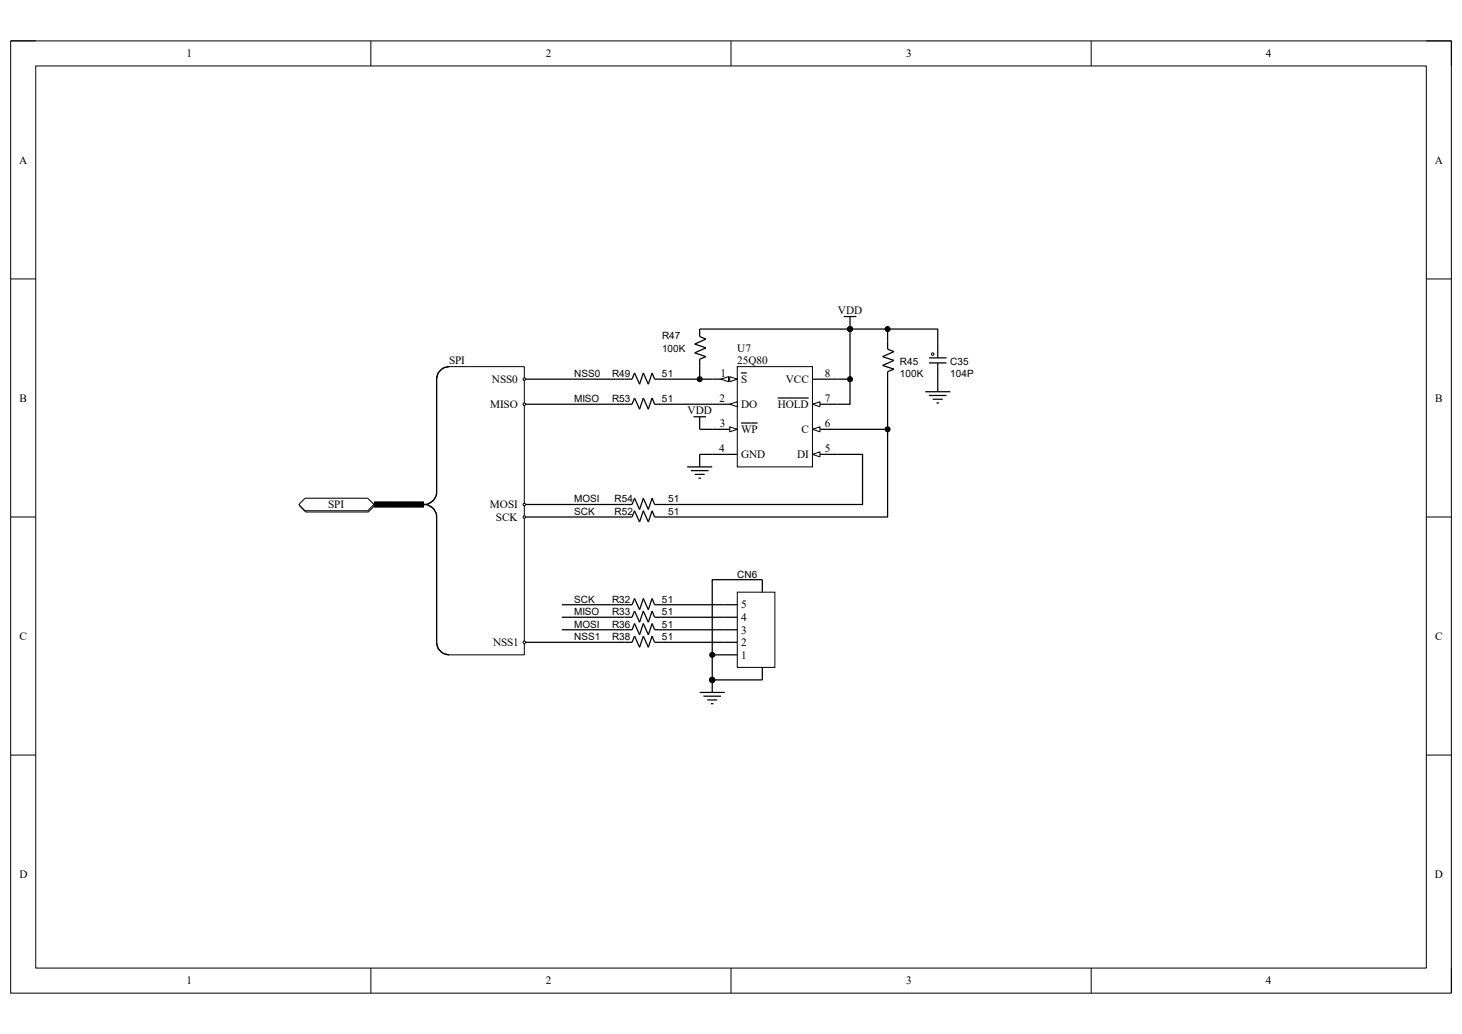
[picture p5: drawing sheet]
<svg xmlns="http://www.w3.org/2000/svg" width="297mm" height="210mm" viewBox="0 0 297 210" stroke-linecap="round" stroke-linejoin="round" font-family="sans-serif">
<path d="M2.2 8.3h292.7v193.4h-292.7z" fill="none" stroke="#000" stroke-width=".2"/>
<path d="M7.3 13.4h282.5v183.2h-282.5z" fill-rule="evenodd" fill="#fff"/>
<g fill="none" stroke="#000" stroke-width=".2">
<path d="M2.2 8.3h5.1M7.3 13.4h282.5v183.2h-282.5zM75.3 8.3v5.1M148.5 8.3v5.1M221.7 8.3v5.1M289.8 8.3h5.1v5.1M2.2 56.7h5.1M289.8 56.7h5.1M2.2 105h5.1M289.8 105h5.1M2.2 153.4h5.1M289.8 153.4h5.1"/>
<path d="M75.3 196.6v5.1M148.5 196.6v5.1M221.7 196.6v5.1M294.9 196.6v5.1"/>
</g>
<path d="M188.7 73.7h3.6M188.7 72.7h3.6M190.5 69.4v3.3M190.5 73.7v3.3" fill="none" stroke="#000" stroke-width=".25"/>
<circle cx="189.5" cy="71.9" r=".25" fill="#fff"/>
<g fill="none" stroke="#000" stroke-width=".2">
<circle cx="172.7" cy="77" r=".51"/>
<circle cx="172.7" cy="66.8" r=".51"/>
<circle cx="189.5" cy="71.9" r=".25"/>
</g>
<path d="M170.1 77h2.6M171.4 64.3h2.6M172.7 64.3v2.5M188 79.6h5.1M190.5 77v2.6M188.7 80.3h3.6M189.5 81.1h2M190.2 81.9h.6" fill="none" stroke="#000" stroke-width=".25"/>
<g fill="#000">
<circle cx="172.7" cy="77" r=".51"/>
<circle cx="172.7" cy="66.8" r=".51"/>
</g>
<path d="M149.8 74.5h15.3v20.3h-15.3z" fill-rule="evenodd" fill="#fff"/>
<path d="M149.8 74.5h15.3v20.3h-15.3z" fill="none" stroke="#000" stroke-width=".2"/>
<path d="M144.7 77h5.1" fill="none" stroke="#000" stroke-width=".25"/>
<path d="M148.3 76.5l1.5 .5-1.5 .5z" fill="#fff"/>
<path d="M148.3 76.5l1.5 .5-1.5 .5z" fill="none" stroke="#000" stroke-width=".2"/>
<path d="M146.5 77l1.5-.5v1z" fill="#fff"/>
<path d="M146.5 77l1.5-.5v1z" fill="none" stroke="#000" stroke-width=".2"/>
<path d="M150.5 75.7h1.2M144.7 82.1h5.1" fill="none" stroke="#000" stroke-width=".25"/>
<path d="M148.3 82.1l1.5-.5v1z" fill="#fff"/>
<path d="M148.3 82.1l1.5-.5v1z" fill="none" stroke="#000" stroke-width=".2"/>
<path d="M144.7 87.2h5.1" fill="none" stroke="#000" stroke-width=".25"/>
<path d="M148.3 86.7l1.5 .5-1.5 .5z" fill="#fff"/>
<path d="M148.3 86.7l1.5 .5-1.5 .5z" fill="none" stroke="#000" stroke-width=".2"/>
<path d="M144.7 92.3h5.1M150.5 85.9h3.4M165.1 92.3h5" fill="none" stroke="#000" stroke-width=".25"/>
<path d="M165.1 92.3l1.5-.5v1z" fill="#fff"/>
<path d="M165.1 92.3l1.5-.5v1z" fill="none" stroke="#000" stroke-width=".2"/>
<path d="M165.1 87.2h5" fill="none" stroke="#000" stroke-width=".25"/>
<path d="M165.1 87.2l1.5-.5v1z" fill="#fff"/>
<path d="M165.1 87.2l1.5-.5v1z" fill="none" stroke="#000" stroke-width=".2"/>
<path d="M165.1 82.1h5" fill="none" stroke="#000" stroke-width=".25"/>
<path d="M165.1 82.1l1.5-.5v1z" fill="#fff"/>
<g fill="none" stroke="#000" stroke-width=".2">
<path d="M165.1 82.1l1.5-.5v1z"/>
<circle cx="142.1" cy="77" r=".51"/>
<circle cx="180.3" cy="66.8" r=".51"/>
</g>
<g fill="none" stroke="#000" stroke-width=".25">
<path d="M106.5 77h21.9l.5-1.3 1 2.3 .8-2.3 1 2.3 .8-2.3 .5 1.3h11.7M142.1 66.8v1.6l1.3 .5-2.3 1 2.3 .8-2.3 1 2.3 .7-1.3 .5v4.1M165.1 77h5M180.3 66.8v4.1l1.3 .5-2.3 1 2.3 .8-2.3 1 2.3 .8-1.3 .5v1.5M106.5 82.1h21.9l.5-1.3 1 2.3 .8-2.3 1 2.3 .8-2.3 .5 1.3h11.7M139.6 94.8h5.1M140.4 95.6h3.5M140.9 84.7h2.5M141.1 96.4h2.1M141.9 97.1h.5M142.1 84.7v2.5h2.6M144.7 92.3h-2.6v2.5"/>
<path d="M158 80.8h6.3M106.5 102.5h21.9l.5-1.3 1 2.3 .8-2.3 1 2.3 .8-2.3 .5 1.3h1.5M106.5 105h21.9l.5-1.3 1 2.3 .8-2.3 1 2.3 .8-2.3 .5 1.3h1.5M106.5 130.5h20.4M114.2 122.8h12.7M114.2 125.4h12.7M114.2 127.9h12.7"/>
</g>
<g fill="#000">
<circle cx="142.1" cy="77" r=".51"/>
<circle cx="180.3" cy="66.8" r=".51"/>
</g>
<path d="M149.8 120.3h7.6v15.3h-7.6z" fill-rule="evenodd" fill="#fff"/>
<g fill="none" stroke="#000" stroke-width=".2">
<path d="M149.8 120.3h7.6v15.3h-7.6z"/>
<circle cx="172.7" cy="66.8" r=".51"/>
<circle cx="180.3" cy="87.2" r=".51"/>
<circle cx="144.7" cy="138.1" r=".51"/>
<circle cx="144.7" cy="133" r=".51"/>
</g>
<g fill="none" stroke="#000" stroke-width=".25">
<path d="M142.1 66.8h48.4v2.6M172.7 66.8v15.3h-2.6M180.3 77v28h-45.8M170.1 92.3h5.1v10.2h-40.7M170.1 87.2h10.2M154.9 117.7v2.6M126.9 130.5h1.5l.5-1.3 1 2.3 .8-2.3 1 2.3 .8-2.3 .5 1.3h16.8M126.9 127.9h1.5l.5-1.3 1 2.3 .8-2.3 1 2.3 .8-2.3 .5 1.3h16.8M126.9 125.4h1.5l.5-1.3 1 2.3 .8-2.3 1 2.3 .8-2.3 .5 1.3h16.8M126.9 122.8h1.5l.5-1.2 1 2.2 .8-2.2 1 2.2 .8-2.2 .5 1.2h16.8M144.7 133h5.1M144.7 138.1v2.5"/>
<path d="M154.9 135.6v2.5M142.1 140.6h5.1M142.9 141.4h3.6M143.7 142.2h2M144.4 142.9h.5"/>
</g>
<g fill="#000">
<circle cx="172.7" cy="66.8" r=".51"/>
<circle cx="180.3" cy="87.2" r=".51"/>
<circle cx="144.7" cy="138.1" r=".51"/>
<circle cx="144.7" cy="133" r=".51"/>
</g>
<path d="M90 74.8l1.2-.3h15.3v58.5h-15.3l-1.2-.3-1-1-.3-1.2v-26.1l-.6-1.1-1.3-.8 1.3-.9 .6-1v-23.6l.3-1.3z" fill-rule="evenodd" fill="#fff"/>
<path d="M90 74.8l1.2-.3h15.3v58.5h-15.3l-1.2-.3-1-1-.3-1.2v-26.1l-.6-1.1-1.3-.8 1.3-.9 .6-1v-23.6l.3-1.3z" fill="none" stroke="#000" stroke-width=".2"/>
<path d="M91.2 74.5a2.55 2.55 0 0 0-2.5 2.5v22.9a2.55 2.55 0 0 1-2.5 2.6 2.54 2.54 0 0 1 2.5 2.5v25.5a2.55 2.55 0 0 0 2.5 2.5" fill="none" stroke="#000" stroke-width=".25"/>
<circle cx="106.5" cy="105" r=".25" fill="#fff"/>
<circle cx="106.5" cy="105" r=".25" fill="none" stroke="#000" stroke-width=".2"/>
<circle cx="106.5" cy="82.1" r=".25" fill="#fff"/>
<circle cx="106.5" cy="82.1" r=".25" fill="none" stroke="#000" stroke-width=".2"/>
<circle cx="106.5" cy="102.5" r=".25" fill="#fff"/>
<circle cx="106.5" cy="102.5" r=".25" fill="none" stroke="#000" stroke-width=".2"/>
<circle cx="106.5" cy="77" r=".25" fill="#fff"/>
<circle cx="106.5" cy="77" r=".25" fill="none" stroke="#000" stroke-width=".2"/>
<circle cx="106.5" cy="130.5" r=".25" fill="#fff"/>
<g fill="none" stroke="#000" stroke-width=".2">
<circle cx="106.5" cy="130.5" r=".25"/>
<circle cx="144.7" cy="138.1" r=".51"/>
</g>
<path d="M154.9 117.7h-10.2v20.4h10.2" fill="none" stroke="#000" stroke-width=".25"/>
<circle cx="144.7" cy="138.1" r=".51" fill="#000"/>
<path d="M60.8 102.7l1.3-1.3h12.7l1.3 1.3-1.3 1.3h-12.7z" fill-rule="evenodd" fill="#fff"/>
<path d="M60.8 102.7l1.3-1.3h12.7l1.3 1.3-1.3 1.3h-12.7z" fill="none" stroke="#000" stroke-width=".2"/>
<path d="M62 101.2h12.7l1.3 1.3-1.3 1.2h-12.7l-1.3-1.2z" fill-rule="evenodd" fill="#fff"/>
<path d="M62 101.2h12.7l1.3 1.3-1.3 1.2h-12.7l-1.3-1.2z" fill="none" stroke="#000" stroke-width=".2"/>
<path d="M76 102.5h10.2" fill="none" stroke="#000" stroke-width="1.3" stroke-linecap="butt"/>
<path d="M76.5 102l1 .9M79 102l1 .9M81.6 102l1 .9M84.1 102l1 .9" fill="none" stroke="#000" stroke-width=".38"/>
<path d="M76 102.5h10.2" fill="none" stroke="#000" stroke-width=".25"/>
<g font-size="2.3">
<text x="37.9" y="11.6">1</text>
<text x="110.9" y="11.6">2</text>
<text x="184.1" y="11.6">3</text>
<text x="257.2" y="11.6">4</text>
<text x="3.9" y="33.2">A</text>
<text x="291.5" y="33.2">A</text>
<text x="170.2" y="63.8">VDD</text>
<text x="149.8" y="71.4">U7</text>
<text x="91.2" y="74">SPI</text>
<text x="99.9" y="77.8">NSS0</text>
<text x="146.3" y="76.5">1</text>
<text x="149.8" y="74">25Q80</text>
<text x="150.5" y="77.8">S</text>
<text x="159.6" y="77.8">VCC</text>
<text x="167.6" y="76.5">8</text>
<text x="4" y="81.6">B</text>
<text x="99.6" y="82.9">MISO</text>
<text x="146.2" y="81.6">2</text>
<text x="150.5" y="82.9">DO</text>
<text x="158" y="82.9">HOLD</text>
<text x="167.6" y="81.6">7</text>
<text x="291.6" y="81.6">B</text>
<text x="139.7" y="84.2">VDD</text>
<text x="146.3" y="86.7">3</text>
<text x="150.5" y="88">WP</text>
<text x="162.8" y="88">C</text>
<text x="167.6" y="86.7">6</text>
<text x="146.1" y="91.8">4</text>
<text x="150.5" y="93">GND</text>
<text x="161.9" y="93">DI</text>
<text x="167.6" y="91.8">5</text>
<text x="66.7" y="103.2">SPI</text>
<text x="99.5" y="103.2">MOSI</text>
<text x="100.8" y="105.8">SCK</text>
<text x="150.5" y="123.6">5</text>
<text x="4" y="130">C</text>
<text x="100.2" y="131.2">NSS1</text>
<text x="150.5" y="131.2">2</text>
<text x="150.5" y="128.7">3</text>
<text x="150.5" y="126.2">4</text>
<text x="291.5" y="130">C</text>
<text x="150.5" y="133.8">1</text>
<text x="3.9" y="178.3">D</text>
<text x="291.5" y="178.3">D</text>
<text x="37.9" y="199.9">1</text>
<text x="110.9" y="199.9">2</text>
<text x="184.1" y="199.9">3</text>
<text x="257.2" y="199.9">4</text>
</g>
<g font-size="2">
<text x="134.5" y="68.9">R47</text>
<text x="134.5" y="71.5">100K</text>
<text x="116.7" y="76.6">NSS0</text>
<text x="124.3" y="76.6">R49</text>
<text x="134.5" y="76.6">51</text>
<text x="182.8" y="74">R45</text>
<text x="182.8" y="76.6">100K</text>
<text x="193" y="74">C35</text>
<text x="193" y="76.6">104P</text>
<text x="116.7" y="81.7">MISO</text>
<text x="124.3" y="81.7">R53</text>
<text x="134.5" y="81.7">51</text>
<text x="116.7" y="102">MOSI</text>
<text x="116.7" y="104.6">SCK</text>
<text x="124.8" y="102">R54</text>
<text x="124.8" y="104.6">R52</text>
<text x="135.8" y="102">51</text>
<text x="135.8" y="104.6">51</text>
<text x="149.8" y="117.3">CN6</text>
<text x="116.7" y="122.4">SCK</text>
<text x="116.7" y="124.9">MISO</text>
<text x="124.3" y="122.4">R32</text>
<text x="124.3" y="124.9">R33</text>
<text x="134.5" y="122.4">51</text>
<text x="134.5" y="124.9">51</text>
<text x="116.7" y="127.5">MOSI</text>
<text x="116.7" y="130">NSS1</text>
<text x="124.3" y="130">R38</text>
<text x="124.3" y="127.5">R36</text>
<text x="134.5" y="130">51</text>
<text x="134.5" y="127.5">51</text>
</g>
</svg>
